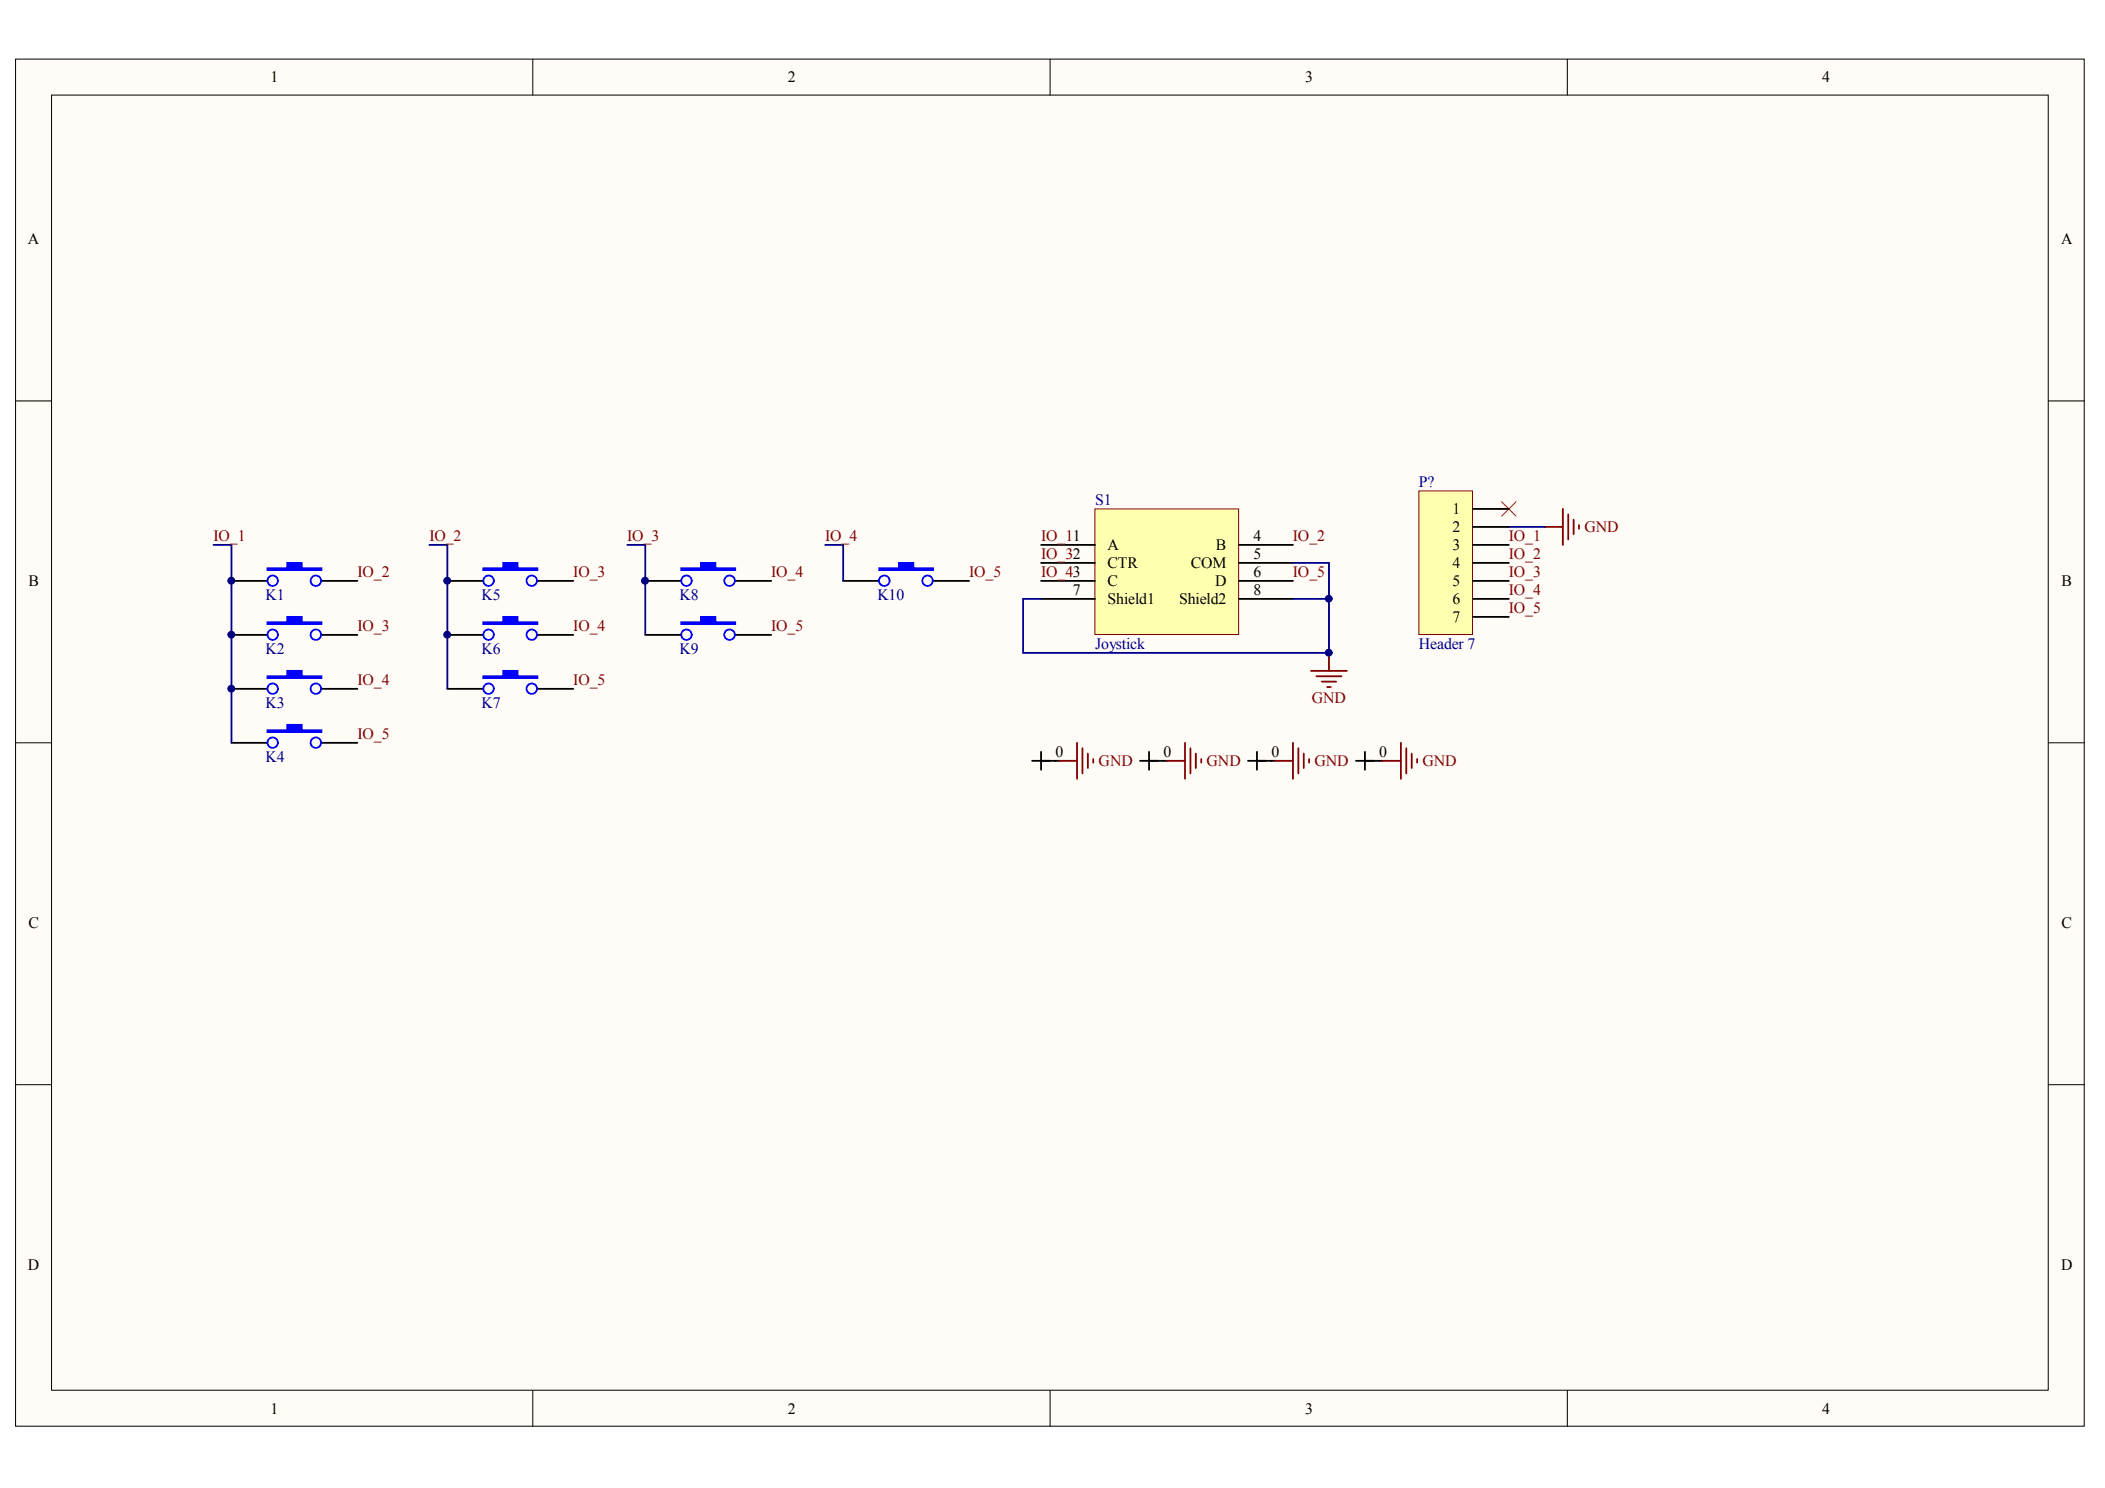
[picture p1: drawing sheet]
<svg xmlns="http://www.w3.org/2000/svg" width="297mm" height="210mm" viewBox="0 0 297 210" stroke-linecap="round" stroke-linejoin="round" font-family="sans-serif">
<g fill="#fffcf8" stroke="#000" stroke-width=".14">
<path d="M2.2 8.3h291.9v192.9h-291.9z"/>
<path d="M7.3 13.4h281.7v182.7h-281.7z"/>
</g>
<path d="M75.2 8.3v5.1M148.2 8.3v5.1M221.2 8.3v5.1M2.2 56.6h5.1M289.1 56.6h5.1M2.2 104.8h5.1M289.1 104.8h5.1M2.2 153h5.1M289.1 153h5.1M75.2 196.2v5M148.2 196.2v5M221.2 196.2v5" fill="none" stroke="#000" stroke-width=".14"/>
<path d="M154.5 71.8h20.3v17.7h-20.3z" fill="#ffffb0" stroke="#800000" stroke-width=".14"/>
<g fill="none" stroke="#000" stroke-width=".25">
<path d="M146.9 76.9h7.6M146.9 79.4h7.6M174.8 76.9h7.7M174.8 79.4h7.7M146.9 81.9h7.6M146.9 84.5h7.6M174.8 81.9h7.7M174.8 84.5h7.7M145.6 107.3h3.8M146.9 106.1v2.5M160.9 107.3h3.8M162.1 106.1v2.5"/>
<path d="M176.1 107.3h3.8M177.4 106.1v2.5M191.3 107.3h3.8M192.6 106.1v2.5"/>
</g>
<path d="M182.5 79.4h5v5.1M212.9 74.3h5.1M146.9 84.5h-2.5v7.6h43.1v-7.6h-5" fill="none" stroke="#000080" stroke-width=".25"/>
<path d="M218 74.3h2.5M220.5 71.8v5.1M221.3 72.6v3.5M222.1 73.3v2M222.8 74.1v.5M185 94.6h5.1M185.8 95.4h3.5M186.5 96.2h2M187.3 96.9h.5M187.5 92.1v2.5" fill="none" stroke="#800000" stroke-width=".25"/>
<path d="M211.9 70.8l2 2M213.9 70.8l-2 2" fill="none" stroke="#f00" stroke-width=".14"/>
<path d="M148.9 107.4h.1M164.1 107.4h.1M179.4 107.4h.1M194.6 107.4h.1" fill="none" stroke="#00f" stroke-width=".26"/>
<path d="M200.2 69.3h7.6v20.2h-7.6z" fill="#ffffb0" stroke="#800000" stroke-width=".14"/>
<g fill="none" stroke="#000" stroke-width=".25">
<path d="M207.8 71.8h5.1M207.8 74.3h5.1M207.8 76.9h5.1M207.8 79.4h5.1M32.7 81.9h5M32.7 89.6h5M32.7 97.2h5M45.4 81.9h5M45.4 89.6h5M45.4 97.2h5M63.1 81.9h5.1M63.1 89.6h5.1"/>
<path d="M63.1 97.2h5.1M75.8 81.9h5.1M75.8 89.6h5.1M75.8 97.2h5.1M91.1 81.9h5M91.1 89.6h5M103.7 81.9h5.1M103.7 89.6h5.1M119 81.9h5.1M131.7 81.9h5.1M207.8 81.9h5.1M207.8 84.5h5.1"/>
<path d="M207.8 87h5.1M32.7 104.8h5M45.4 104.8h5"/>
</g>
<g fill="#00f" stroke="#00f" stroke-width=".25">
<path d="M37.7 80.2h2.8v-.8h2.1v.8h2.8v.2h-7.7z" fill-rule="evenodd"/>
<path d="M37.7 87.8h2.8v-.8h2.1v.8h2.8v.2h-7.7z" fill-rule="evenodd"/>
<path d="M37.7 95.4h2.8v-.8h2.1v.8h2.8v.3h-7.7z" fill-rule="evenodd"/>
<path d="M37.7 103h2.8v-.8h2.1v.8h2.8v.3h-7.7z" fill-rule="evenodd"/>
<path d="M68.2 80.2h2.8v-.8h2v.8h2.8v.2h-7.6z" fill-rule="evenodd"/>
<path d="M68.2 87.8h2.8v-.8h2v.8h2.8v.2h-7.6z" fill-rule="evenodd"/>
<path d="M68.2 95.4h2.8v-.8h2v.8h2.8v.3h-7.6z" fill-rule="evenodd"/>
<path d="M96.1 80.2h2.8v-.8h2.1v.8h2.7v.2h-7.6z" fill-rule="evenodd"/>
<path d="M96.1 87.8h2.8v-.8h2.1v.8h2.7v.2h-7.6z" fill-rule="evenodd"/>
<path d="M124.1 80.2h2.8v-.8h2v.8h2.8v.2h-7.6z" fill-rule="evenodd"/>
</g>
<g fill="none" stroke="#00f" stroke-width=".25">
<circle cx="38.5" cy="89.5" r=".74"/>
<circle cx="38.5" cy="81.9" r=".74"/>
<circle cx="38.5" cy="97.1" r=".74"/>
<circle cx="44.6" cy="89.5" r=".74"/>
<circle cx="44.6" cy="81.9" r=".74"/>
<circle cx="44.6" cy="97.1" r=".74"/>
<circle cx="68.9" cy="81.9" r=".74"/>
<circle cx="68.9" cy="89.5" r=".74"/>
<circle cx="68.9" cy="97.1" r=".74"/>
<circle cx="75" cy="89.5" r=".74"/>
<circle cx="75" cy="81.9" r=".74"/>
<circle cx="75" cy="97.1" r=".74"/>
<circle cx="96.9" cy="81.9" r=".74"/>
<circle cx="96.9" cy="89.5" r=".74"/>
<circle cx="103" cy="81.9" r=".74"/>
<circle cx="103" cy="89.5" r=".74"/>
<circle cx="124.8" cy="81.9" r=".74"/>
<circle cx="130.9" cy="81.9" r=".74"/>
<circle cx="38.5" cy="104.8" r=".74"/>
<circle cx="44.6" cy="104.8" r=".74"/>
</g>
<path d="M30.1 76.9h2.6v27.9M60.6 76.9h2.5v20.3M88.5 76.9h2.6v12.7M116.4 76.9h2.6v5" fill="none" stroke="#000080" stroke-width=".25"/>
<g fill="none" stroke="#800000" stroke-width=".25">
<path d="M149.4 107.3h2.6M152 104.8v5.1M152.7 105.5v3.6M153.5 106.3v2M154.3 107.1v.5M164.7 107.3h2.5M167.2 104.8v5.1M168 105.5v3.6M168.7 106.3v2M169.5 107.1v.5M179.9 107.3h2.6M182.5 104.8v5.1"/>
<path d="M183.2 105.5v3.6M184 106.3v2M184.7 107.1v.5M195.1 107.3h2.6M197.7 104.8v5.1M198.4 105.5v3.6M199.2 106.3v2M200 107.1v.5"/>
</g>
<g fill="#000080" stroke="#000080" stroke-width=".14">
<circle cx="32.6" cy="97.1" r=".48"/>
<circle cx="32.6" cy="89.5" r=".48"/>
<circle cx="32.6" cy="81.9" r=".48"/>
<circle cx="63.1" cy="89.5" r=".48"/>
<circle cx="63.1" cy="81.9" r=".48"/>
<circle cx="91" cy="81.9" r=".49"/>
<circle cx="187.5" cy="92.1" r=".48"/>
<circle cx="187.5" cy="84.5" r=".48"/>
</g>
<g font-size="2.2">
<text x="38.2" y="11.6">1</text>
<text x="111.2" y="11.6">2</text>
<text x="184.2" y="11.6">3</text>
<text x="257.1" y="11.6">4</text>
<text x="3.9" y="34.4">A</text>
<text x="290.8" y="34.4">A</text>
<text x="156.3" y="77.6">A</text>
<text x="171.6" y="77.6">B</text>
<text x="176.9" y="76.3">4</text>
<text x="205" y="72.5">1</text>
<text x="205" y="75.1">2</text>
<text x="205" y="77.6">3</text>
<text x="4" y="82.7">B</text>
<text x="151.4" y="83.9">7</text>
<text x="156.3" y="80.1">CTR</text>
<text x="156.3" y="82.7">C</text>
<text x="168" y="80.1">COM</text>
<text x="171.5" y="82.7">D</text>
<text x="176.9" y="78.9">5</text>
<text x="176.9" y="81.4">6</text>
<text x="176.9" y="83.9">8</text>
<text x="205" y="80.1">4</text>
<text x="205" y="82.7">5</text>
<text x="290.9" y="82.7">B</text>
<text x="156.3" y="85.2">Shield1</text>
<text x="166.4" y="85.2">Shield2</text>
<text x="205" y="85.2">6</text>
<text x="205" y="87.7">7</text>
<text x="148.9" y="106.8">0</text>
<text x="164.2" y="106.8">0</text>
<text x="179.4" y="106.8">0</text>
<text x="194.6" y="106.8">0</text>
<text x="4" y="130.9">C</text>
<text x="290.9" y="130.9">C</text>
<text x="3.9" y="179.1">D</text>
<text x="290.8" y="179.1">D</text>
<text x="38.2" y="199.4">1</text>
<text x="111.2" y="199.4">2</text>
<text x="184.2" y="199.4">3</text>
<text x="257.1" y="199.4">4</text>
</g>
<g font-size="2.2" fill="#000080">
<text x="154.5" y="71.2">S1</text>
<text x="200.2" y="68.7">P?</text>
<text x="37.5" y="84.7">K1</text>
<text x="68" y="84.7">K5</text>
<text x="95.9" y="84.7">K8</text>
<text x="123.8" y="84.7">K10</text>
<text x="37.5" y="92.3">K2</text>
<text x="68" y="92.3">K6</text>
<text x="95.9" y="92.3">K9</text>
<text x="154.5" y="91.5">Joystick</text>
<text x="200.2" y="91.5">Header 7</text>
<text x="37.5" y="99.9">K3</text>
<text x="68" y="99.9">K7</text>
<text x="37.5" y="107.5">K4</text>
</g>
<g font-size="2.2" fill="#800000">
<text x="30.1" y="76.3">IO_1</text>
<text x="60.6" y="76.3">IO_2</text>
<text x="88.5" y="76.3">IO_3</text>
<text x="116.4" y="76.3">IO_4</text>
<text x="146.9" y="76.3">IO_11</text>
<text x="182.5" y="76.3">IO_2</text>
<text x="212.9" y="76.3">IO_1</text>
<text x="223.6" y="75.1">GND</text>
<text x="50.4" y="81.4">IO_2</text>
<text x="80.9" y="81.4">IO_3</text>
<text x="108.8" y="81.4">IO_4</text>
<text x="136.8" y="81.4">IO_5</text>
<text x="146.9" y="78.9">IO_32</text>
<text x="146.9" y="81.4">IO_43</text>
<text x="182.5" y="81.4">IO_5</text>
<text x="212.9" y="78.9">IO_2</text>
<text x="212.9" y="81.4">IO_3</text>
<text x="212.9" y="83.9">IO_4</text>
<text x="50.4" y="89">IO_3</text>
<text x="80.9" y="89">IO_4</text>
<text x="108.8" y="89">IO_5</text>
<text x="212.9" y="86.5">IO_5</text>
<text x="50.4" y="96.6">IO_4</text>
<text x="80.9" y="96.6">IO_5</text>
<text x="185.1" y="99.2">GND</text>
<text x="50.4" y="104.2">IO_5</text>
<text x="155" y="108">GND</text>
<text x="170.3" y="108">GND</text>
<text x="185.5" y="108">GND</text>
<text x="200.7" y="108">GND</text>
</g>
</svg>
